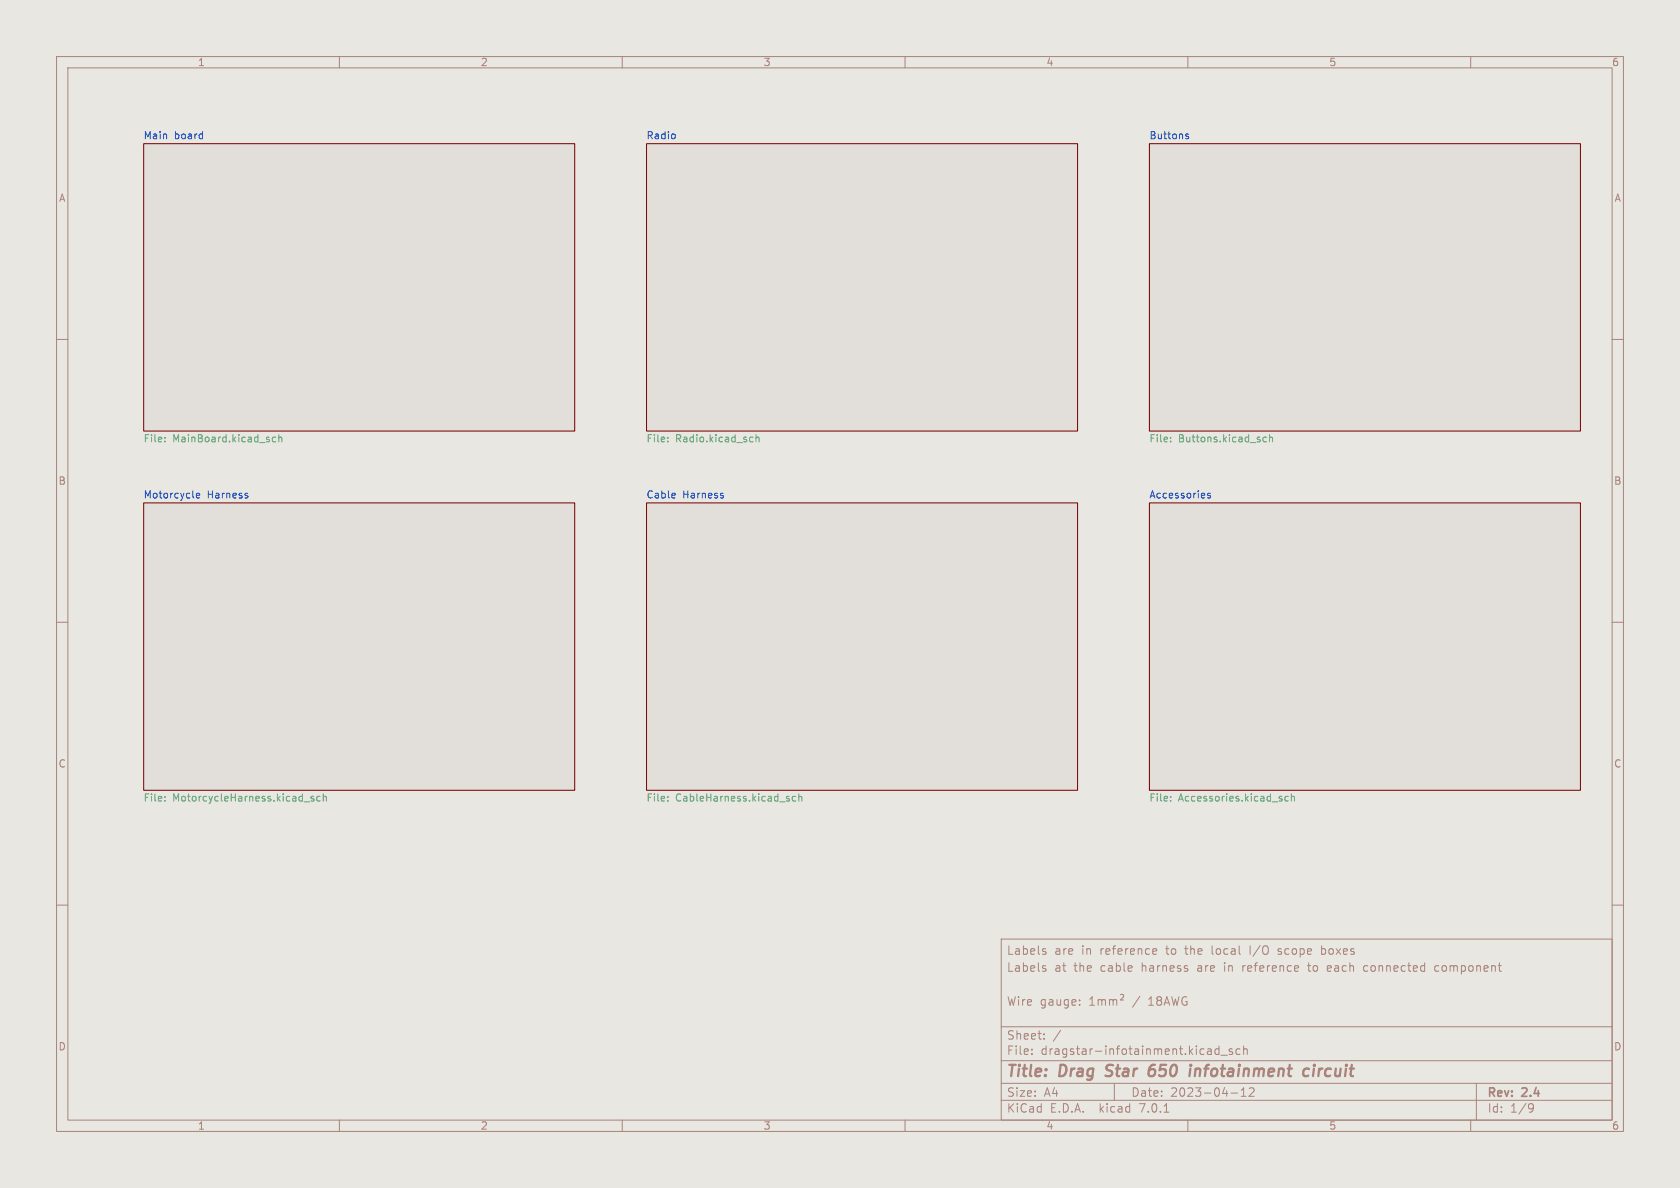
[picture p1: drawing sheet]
<svg xmlns="http://www.w3.org/2000/svg" width="297mm" height="210mm" viewBox="0 0 297 210" stroke-linecap="round" stroke-linejoin="round" font-family="sans-serif">
<path d="M0 0h297v210h-297z" fill="#e8e7e2" stroke="#e8e7e2" stroke-width=".18"/>
<g fill="none" stroke="#aa837a" stroke-width=".18">
<path d="M10 10h277v190h-277zM12 12h273v186h-273zM60 10v2M110 10v2M160 10v2M210 10v2M260 10v2M10 60h2M285 60h2M10 110h2M285 110h2M10 160h2"/>
<path d="M285 160h2M177 166h108v32h-108zM184.7 171.2l.2 .2-.2 .3M184.7 168.2l.2 .2-.2 .3M184.7 170.7l.2 .1M184.7 167.7l.2 .1M190.9 177.6v.1M190.9 176.8v.1M192.6 177.7h.9M192.6 176.6l.5-.4v1.5M194.1 176.7v1M194.1 176.8l.5-.1 .2 .2"/>
<path d="M194.8 176.9l.2-.2 .4 .1v.9M194.8 176.9v.8M196.1 176.8l.5-.1 .2 .2M196.1 176.7v1M196.8 176.9l.2-.2 .4 .1v.9M196.8 176.9v.8M198.1 175.8h.3a.3 .3 0 0 1 .2 .5l-.5 .5h.5M204 167.7l.4 .1 .1 .3-.7 .1M204.4 168.6l-.4 .1M209.9 171.3v.3M229.4 170.7l.2 .4-.7 .1M229.5 171.6l-.1 .1"/>
<path d="M251.7 170.7l.2 .1M251.9 170.2v1.5M251.9 171.6l-.2 .1M264.9 170.7h.5M265.1 171.6l.3 .1M60 198v2M110 198v2M160 198v2M177 194.5h108M177 191.5h108M177 187.5h108M177 181.5h108"/>
<path d="M182.4 186.3v.1M182.4 185.5v.1M184.6 183.6v.1M184.6 182.8v.1M197 191.5v3M205.8 196.6h.8M210 198v2M215.5 184.9v1.5M215.5 185.5l-.4-.1-.3 .3v.4l.1 .2h.6M215.9 186.5h1.1M217.6 193.2h1.2M217.9 185.5l-.4-.1-.2 .2 .1 .2 .5 .2v.3h-.6"/>
<path d="M219.2 185.5l-.4-.1-.3 .3v.4l.1 .2h.6M219.4 193.8h.9M219.4 192.7l.5-.4v1.5M219.9 184.9v1.5M219.9 185.5l.2-.1 .3 .1 .1 .9M220.9 192.4l.5-.1 .2 .1 .1 .3-.9 1.1h.9M260 198v2M261 191.5v6.5M270.5 195.1l.5 .1a.99 .99 0 0 1-.4 1.4h-.2M271.1 195.7l-.2 .3h-.4"/>
</g>
<path d="M195.4 190.1l.3 .1M203.8 188.2a1.42 1.42 0 0 0-.6 1.9l.5 .1M203.9 189a.66 .66 0 0 0-.8 .4M210.4 188.9l-.1 1.3M210.5 188.2v.2M210.5 188.2l-.1 .1 .1 .1M210.5 188.2l.1 .1-.1 .1M211.4 188.9l-.2 1.3M211.5 189l-.1 .1M231.4 189a.66 .66 0 0 0-1 .3v.6l.1 .2 .2 .1 .6-.1M232.3 188.9l-.2 1.3" fill="none" stroke="#aa837a" stroke-width=".4"/>
<g fill="#e2ded9" stroke="#e2ded9" stroke-width=".18">
<path d="M203.2 88.9h76.2v50.8h-76.2z"/>
<path d="M25.4 25.4h76.2v50.8h-76.2z"/>
<path d="M114.3 88.9h76.2v50.8h-76.2z"/>
<path d="M25.4 88.9h76.2v50.8h-76.2z"/>
<path d="M203.2 25.4h76.2v50.8h-76.2z"/>
<path d="M114.3 25.4h76.2v50.8h-76.2z"/>
</g>
<path d="M25.4 25.4h76.2v50.8h-76.2zM114.3 25.4h76.2v50.8h-76.2zM203.2 25.4h76.2v50.8h-76.2zM25.4 88.9h76.2v50.8h-76.2zM114.3 88.9h76.2v50.8h-76.2zM203.2 88.9h76.2v50.8h-76.2z" fill="none" stroke="#7a0000" stroke-width=".18"/>
<path d="M209.7 24l.5 .3-.1 .2h-.4M209.7 23.7h.4M34.7 87.6l.6-.1v-.3h-.4l-.2 .2 .1 .6h.5M43.8 87.7v.3M127.8 87.7v.3M214 87.2h-.3l-.2 .2v.1l.5 .2v.3h-.5" fill="none" stroke="#214bca" stroke-width=".18"/>
<g fill="none" stroke="#5ba46f" stroke-width=".18">
<path d="M29.1 78v.1M29.1 77.3v.1M48.7 77.3h-.3l-.3 .2 .2 .6h.4M49.3 77.4l.2-.1h.3v.8M49.3 76.8v1.3M118 78v.1M118 77.3v.1M132.7 77.3h.4M133.1 78.1h-.4M133.7 77.4l.1-.1h.3l.1 .8M133.7 76.8v1.3M206.9 78v.1"/>
<path d="M206.9 77.3v.1M223.9 77.3h-.4l-.2 .2 .1 .6h.5M224.4 77.4l.2-.1h.3l.1 .8M224.4 76.8v1.3M29.1 141.5v.1M29.1 140.8v.1M53.8 141.7h.9M55.5 140.8h-.3l-.2 .1v.2l.5 .2v.3h-.5M56.6 140.8h-.4l-.2 .2 .1 .6h.5M57.1 140.9l.2-.1h.3l.1 .8M57.1 140.3v1.3M118 141.5v.1"/>
<path d="M118 140.8v.1M139.4 141.2l.2 .2-.2 .2M139.4 140.8h.1M140.7 140.8h-.4l-.2 .2 .1 .6h.5M141.2 140.9l.2-.1h.3l.1 .8M141.2 140.3v1.3M206.9 141.5v.1M206.9 140.8v.1M227.8 140.8h-.4l-.3 .2 .2 .6h.5M228.3 140.9l.2-.1h.3v.8M228.3 140.3v1.3"/>
</g>
<g font-size="2.8" fill="#aa837a">
<text x="178" y="190.8">Title:</text>
<text x="187.4" y="190.8">Drag</text>
<text x="196.2" y="190.8">Star</text>
<text x="204.4" y="190.8">650</text>
<text x="212.2" y="190.8">infotainment</text>
<text x="233" y="190.8">circuit</text>
</g>
<g font-size="2.1" fill="#aa837a">
<text x="178" y="171.9">Labels</text>
<text x="178" y="168.9">Labels</text>
<text x="186.4" y="171.9">at</text>
<text x="186.4" y="168.9">are</text>
<text x="189.9" y="171.9">the</text>
<text x="191.2" y="168.9">in</text>
<text x="194.5" y="168.9">reference</text>
<text x="194.6" y="171.9">cable</text>
<text x="201.9" y="171.9">harness</text>
<text x="206.3" y="168.9">to</text>
<text x="209.7" y="168.9">the</text>
<text x="211.8" y="171.9">are</text>
<text x="214.4" y="168.9">local</text>
<text x="216.6" y="171.9">in</text>
<text x="219.9" y="171.9">reference</text>
<text x="221.2" y="168.9">I/O</text>
<text x="226.3" y="168.9">scope</text>
<text x="231.6" y="171.9">to</text>
<text x="234" y="168.9">boxes</text>
<text x="235.1" y="171.9">each</text>
<text x="241.6" y="171.9">connected</text>
<text x="254.2" y="171.9">component</text>
<text x="178" y="177.9">Wire</text>
<text x="183.9" y="177.9">gauge:</text>
<text x="200.3" y="177.9">/</text>
<text x="203.1" y="177.9">18AWG</text>
<text x="178" y="183.9">Sheet:</text>
<text x="186.2" y="183.9">/</text>
<text x="178" y="186.6">File:</text>
<text x="184" y="186.6">dragstar-infotainment.kicad_sch</text>
<text x="178" y="196.8">KiCad</text>
<text x="178" y="194">Size:</text>
<text x="184.6" y="194">A4</text>
<text x="185.7" y="196.8">E.D.A.</text>
<text x="194.4" y="196.8">kicad</text>
<text x="200" y="194">Date:</text>
<text x="201.5" y="196.8">7.0.1</text>
<text x="206.9" y="194">2023-04-12</text>
<text x="263" y="194.2">Rev:</text>
<text x="263" y="196.8">Id:</text>
<text x="267" y="196.8">1/9</text>
<text x="269.2" y="194.2">2.4</text>
</g>
<g font-size="1.8" fill="#aa837a">
<text x="35" y="11.8">1</text>
<text x="85" y="11.8">2</text>
<text x="135" y="11.8">3</text>
<text x="185" y="11.8">4</text>
<text x="235" y="11.8">5</text>
<text x="285" y="11.8">6</text>
<text x="10.4" y="35.8">A</text>
<text x="285.4" y="35.8">A</text>
<text x="10.3" y="85.8">B</text>
<text x="285.3" y="85.8">B</text>
<text x="10.3" y="135.8">C</text>
<text x="285.3" y="135.8">C</text>
<text x="10.3" y="185.8">D</text>
<text x="285.3" y="185.8">D</text>
<text x="35" y="199.8">1</text>
<text x="85" y="199.8">2</text>
<text x="135" y="199.8">3</text>
<text x="185" y="199.8">4</text>
<text x="235" y="199.8">5</text>
<text x="285" y="199.8">6</text>
</g>
<g font-size="1.8" fill="#214bca">
<text x="25.4" y="24.7">Main</text>
<text x="30.8" y="24.7">board</text>
<text x="114.3" y="24.7">Radio</text>
<text x="203.2" y="24.7">Buttons</text>
<text x="25.4" y="88.2">Motorcycle</text>
<text x="36.7" y="88.2">Harness</text>
<text x="114.3" y="88.2">Cable</text>
<text x="120.7" y="88.2">Harness</text>
<text x="203.2" y="88.2">Accessories</text>
</g>
<g font-size="1.8" fill="#5ba46f">
<text x="25.4" y="78.4">File:</text>
<text x="30.5" y="78.4">MainBoard.kicad_sch</text>
<text x="114.3" y="78.4">File:</text>
<text x="119.4" y="78.4">Radio.kicad_sch</text>
<text x="203.2" y="78.4">File:</text>
<text x="208.3" y="78.4">Buttons.kicad_sch</text>
<text x="25.4" y="141.9">File:</text>
<text x="30.5" y="141.9">MotorcycleHarness.kicad_sch</text>
<text x="114.3" y="141.9">File:</text>
<text x="119.4" y="141.9">CableHarness.kicad_sch</text>
<text x="203.2" y="141.9">File:</text>
<text x="208.3" y="141.9">Accessories.kicad_sch</text>
</g>
</svg>
